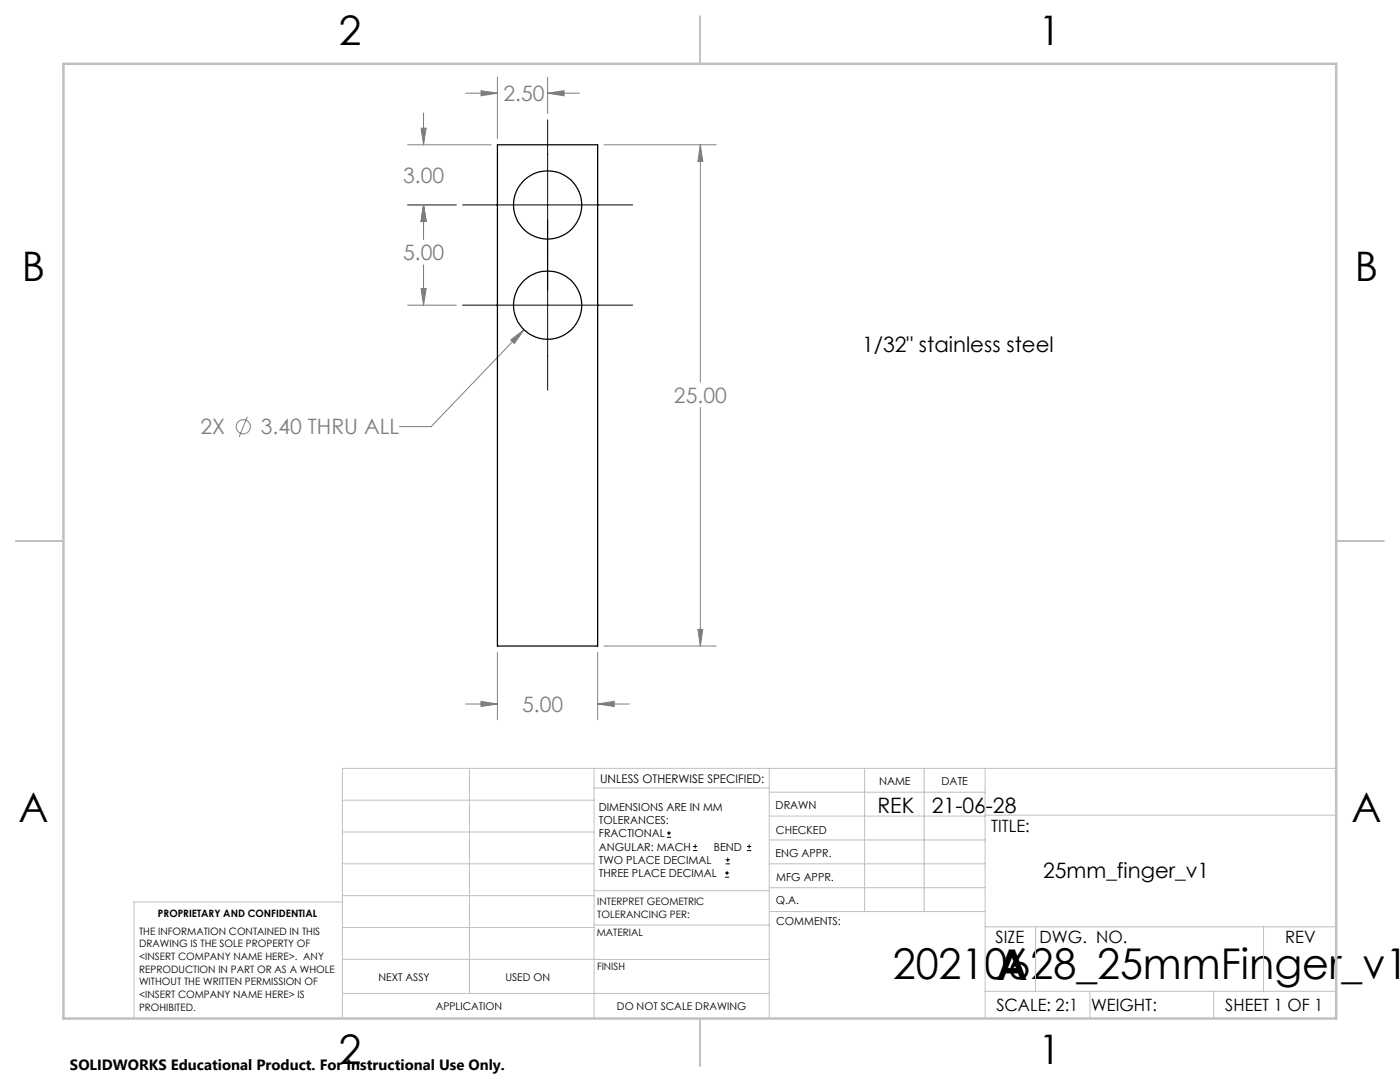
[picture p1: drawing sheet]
<svg xmlns="http://www.w3.org/2000/svg" width="279mm" height="216mm" viewBox="0 0 279 216" stroke-linecap="round" stroke-linejoin="round" font-family="sans-serif">
<g fill="none" stroke="#808080" stroke-width=".2">
<path d="M92.9 18.6h6.4M96 18.1l3.3 .5-3.3 .5zM99.3 15.4v12.2M109.3 18.6l3.3-.5v1zM109.3 15.4v7.2M109.3 18.6h6.3M81.4 28.9h16.6M84 25.6h1.1l-.6 3.3zM84.5 22.5v6.4M120.5 28.9h22.4M139.8 28.9l.5 3.3h-1zM139.8 28.9v47.4"/>
<path d="M81.4 40.9h9.7M84 57.6h1.1l-.6 3.3zM84.5 40.9l.6 3.3h-1.1zM84.5 40.9v6.9M84.5 52.8v8.1M81.4 60.9h9.7M101.9 67.8l2.7-2-1.9 2.7zM104.6 65.8l-18.6 19.3h-6.3M49.4 83.1l-1.7 4.1M139.8 81.3v47.6M96 139.9l3.3 .6-3.3 .5zM99.3 130.2v13.5"/>
<path d="M119.3 130.2v13.5M120.5 128.9h22.4M139.3 125.6h1l-.5 3.3zM92.9 140.5h6.4M119.3 140.5l3.3-.6v1.1zM119.3 140.5h6.3"/>
<circle cx="48.5" cy="85.2" r="1.42"/>
</g>
<g fill="none" stroke="#000" stroke-width=".2">
<path d="M109.3 23.9v54M92.3 40.9h34M92.3 60.9h34M133.1 167.1h.8M133.1 166.2h.8M133.5 165.8v.9M138.3 169.7h.8M138.3 168.9h.8M138.7 168.5v.8M144.7 175h.8M144.7 174.2h.8M144.8 172.4h.9"/>
<path d="M144.8 171.6h.9M145.1 173.8v.8M145.2 171.1v.9M149.1 169.7h.8M149.1 168.9h.8M149.5 168.5v.8"/>
</g>
<g fill="none" stroke="#c0c0c0" stroke-width=".2">
<path d="M68.3 159.7h50.3M93.7 153.3v44.9M118.6 153.3v49.9M118.6 157.2h34.9M153.5 153.3v49.9M153.5 158.1h43.1M172.5 153.3v28.6M184.4 153.3v28.6M196.6 153.3v49.9M266.7 153.3h-198.4v49.9M68.3 178.7h50.3M68.3 172.4h50.3"/>
<path d="M68.3 166h50.3M68.3 180h-41.6v23.2M118.6 177.7h35M153.5 167.6h43.1M153.5 162.8h43.1M153.5 172.4h43.1M153.5 177.1h43.1M196.6 162.7h70.1M68.3 198.2h85.2M68.3 191.4l85.2 .1M68.3 185.1h50.3M118.6 184.6h35"/>
<path d="M153.6 181.9h43M196.6 197.8h70.1M196.6 184.9h70.1M206.7 184.9v12.9M217.5 197.8v5.4M242.2 197.8v5.4M252.2 184.9v12.9"/>
</g>
<path d="M139.7 3.2v9.5M3.1 107.9h9.6M266.7 107.9h9.5M139.7 203.2v9.6" fill="none" stroke="#c0c0c0" stroke-width=".25"/>
<path d="M12.7 12.7h254v190.5h-254z" fill="none" stroke="#c0c0c0" stroke-width=".5"/>
<path d="M96 139.9l3.3 .6-3.3 .5zM119.3 140.5l3.3-.6v1.1zM139.3 125.6h1l-.5 3.3zM139.8 28.9l.5 3.3h-1zM84.5 40.9l.6 3.3h-1.1zM84 25.6h1.1l-.6 3.3zM84.5 40.9l.6 3.3h-1.1zM84 57.6h1.1l-.6 3.3zM101.9 67.8l.8 .7 1.9-2.7zM109.3 18.6l3.3-.5v1zM96 18.1l3.3 .5-3.3 .5z" fill="#808080"/>
<g fill="none" stroke="#000" stroke-width=".25">
<path d="M99.3 28.9h20v100h-20z"/>
<circle cx="109.3" cy="40.9" r="6.8"/>
<circle cx="109.3" cy="60.9" r="6.8"/>
</g>
<g font-size="8.5">
<text x="178.2" y="195.4">20210628_25mmFinger_v1</text>
<text x="198.9" y="195.5">A</text>
</g>
<g font-size="8.1">
<text x="67.6" y="8.9">2</text>
<text x="207.3" y="8.9">1</text>
<text x="4.4" y="56.1">B</text>
<text x="270.4" y="56.1">B</text>
<text x="3.7" y="164.1">A</text>
<text x="269.7" y="164.1">A</text>
<text x="67.6" y="212.4">2</text>
<text x="207.3" y="212.4">1</text>
</g>
<g font-size="4.2" fill="#808080">
<text x="100.5" y="20.2">2.50</text>
<text x="80.4" y="36.4">3.00</text>
<text x="80.4" y="51.9">5.00</text>
<text x="134.5" y="80.4">25.00</text>
<text x="40" y="86.7">2X</text>
<text x="52.1" y="86.7">3.40 THRU ALL</text>
<text x="104.2" y="142">5.00</text>
</g>
<g font-size="4.2">
<text x="172" y="70.2">1/32&quot; stainless steel</text>
<text x="175.1" y="162.2">REK</text>
<text x="186" y="162.2">21-06-28</text>
<text x="208.2" y="175.3">25mm_finger_v1</text>
</g>
<g font-size="3.4">
<text x="197.8" y="166">TITLE:</text>
<text x="198.7" y="188.1">SIZE</text>
<text x="207.5" y="188.1">DWG. NO.</text>
<text x="256.5" y="188.2">REV</text>
<text x="198.8" y="201.7">SCALE: 2:1</text>
<text x="217.7" y="201.8">WEIGHT:</text>
<text x="244.5" y="201.7">SHEET 1 OF 1</text>
</g>
<text font-size="3" x="14" y="213.5">SOLIDWORKS Educational Product. For Instructional Use Only.</text>
<text font-size="2.4" x="119.8" y="156.2">UNLESS OTHERWISE SPECIFIED:</text>
<g font-size="2.2">
<text x="119.5" y="161.8">DIMENSIONS ARE IN MM</text>
<text x="154.8" y="161.4">DRAWN</text>
<text x="175.4" y="156.6">NAME</text>
<text x="187.9" y="156.7">DATE</text>
<text x="119.5" y="164.4">TOLERANCES:</text>
<text x="119.5" y="167.1">FRACTIONAL</text>
<text x="154.9" y="166.3">CHECKED</text>
<text x="119.5" y="169.7">ANGULAR: MACH</text>
<text x="119.5" y="172.4">TWO PLACE DECIMAL</text>
<text x="142.5" y="169.7">BEND</text>
<text x="154.8" y="171">ENG APPR.</text>
<text x="119.5" y="175">THREE PLACE DECIMAL</text>
<text x="154.9" y="175.7">MFG APPR.</text>
<text x="154.9" y="180.4">Q.A.</text>
<text x="154.9" y="184.6">COMMENTS:</text>
</g>
<g font-size="2.1">
<text x="75.5" y="195.7">NEXT ASSY</text>
<text x="100.9" y="195.7">USED ON</text>
<text x="86.9" y="201.5">APPLICATION</text>
<text x="123.1" y="201.6">DO NOT SCALE DRAWING</text>
</g>
<g font-size="2">
<text x="31.5" y="182.9">PROPRIETARY AND CONFIDENTIAL</text>
<text x="119.2" y="180.6">INTERPRET GEOMETRIC</text>
<text x="119.2" y="183.1">TOLERANCING PER:</text>
<text x="27.8" y="186.5">THE INFORMATION CONTAINED IN THIS</text>
<text x="27.8" y="189">DRAWING IS THE SOLE PROPERTY OF</text>
<text x="27.8" y="191.6">&lt;INSERT COMPANY NAME HERE&gt;. ANY</text>
<text x="119.1" y="186.7">MATERIAL</text>
<text x="27.8" y="194.1">REPRODUCTION IN PART OR AS A WHOLE</text>
<text x="27.8" y="196.6">WITHOUT THE WRITTEN PERMISSION OF</text>
<text x="119.1" y="193.5">FINISH</text>
<text x="27.8" y="199.1">&lt;INSERT COMPANY NAME HERE&gt; IS</text>
<text x="27.8" y="201.7">PROHIBITED.</text>
</g>
</svg>
